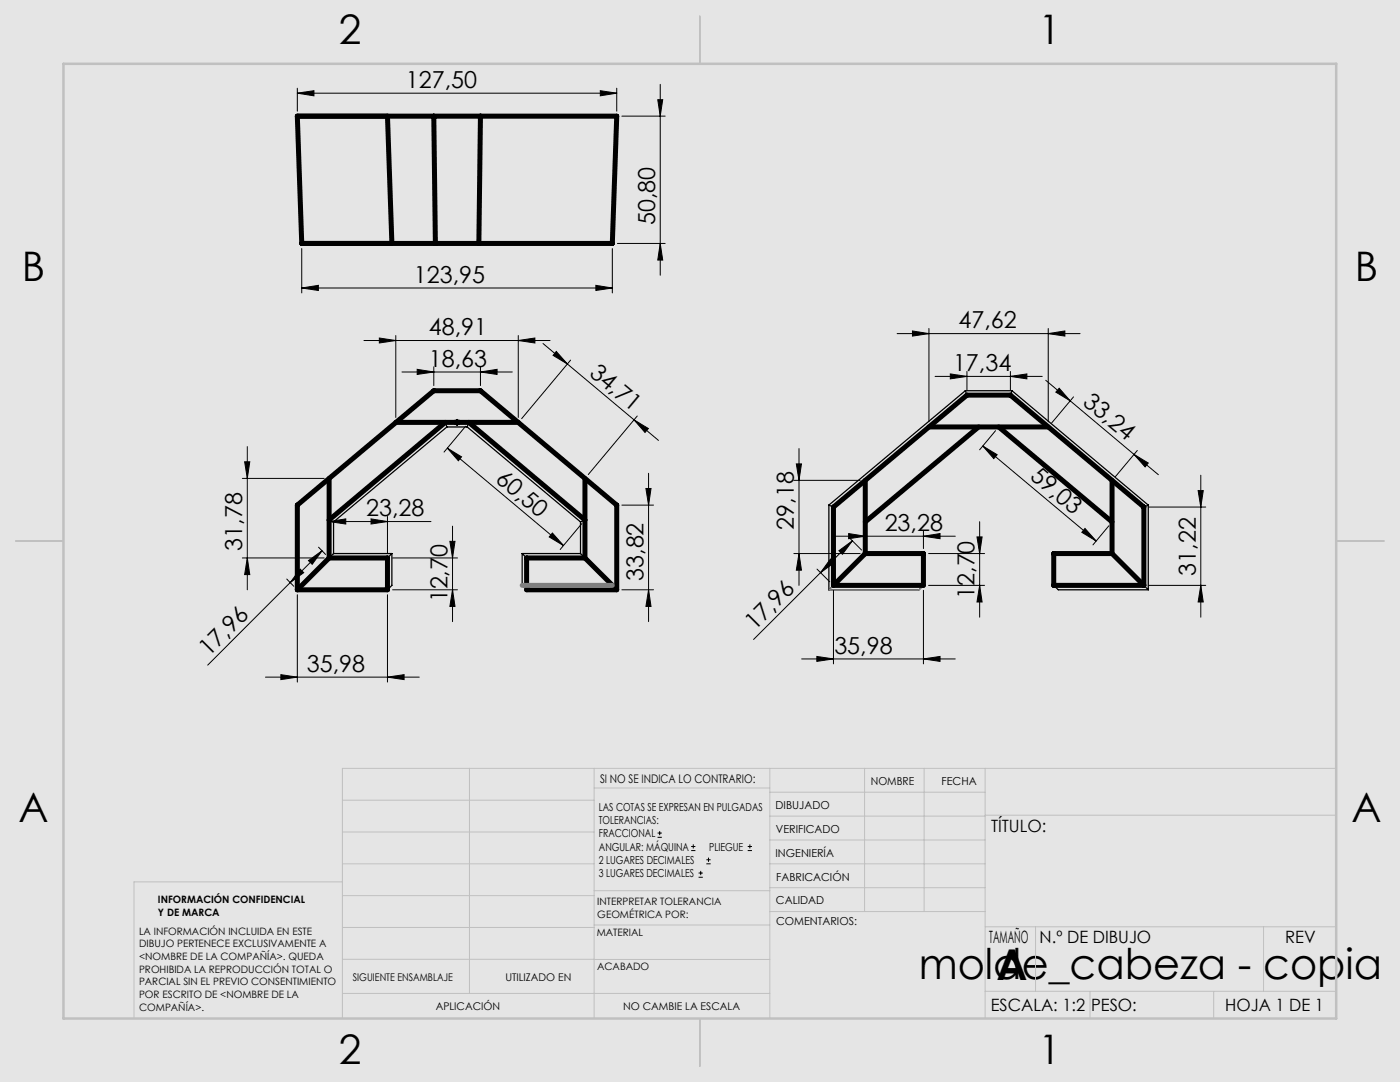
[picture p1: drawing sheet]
<svg xmlns="http://www.w3.org/2000/svg" width="279mm" height="216mm" viewBox="0 0 279 216" stroke-linecap="round" stroke-linejoin="round" font-family="sans-serif">
<path d="M0 0h279.4v215.9h-279.4z" fill="none" stroke="#e6e6db" stroke-width=".2"/>
<path d="M0 0h279.4v215.9h-279.4z" fill="#e6e6db"/>
<g fill="none" stroke="#000" stroke-width=".25">
<path d="M59.3 23.2l.9 25.4M192.7 78l.3 .8M192.7 78l-27.3 22.8M192.7 78h9.3M202 78l-.4 .8M202 78l27.2 22.8M89.2 85.2l-.3-.9h4.7l-.4 .9M89.2 85.2h4M89.2 85.2l-22.6 18.9M93.2 85.2l22.7 18.9M195.3 85.2h4M65.7 103.8l.9 .3"/>
<path d="M66.6 110.5h11.6M66.6 110.5l-.9 .8M66.6 104.1v6.4M78.2 110.5v6.3l-.9 .9M78.2 110.5l-.9 .8M104.2 110.5h11.7M104.2 110.5l.9 .8M104.2 110.5v6.3l.9 .9h18M115.9 110.5l.8 .8M115.9 104.1v6.4M116.7 103.8l-.8 .3M165.4 117.7l.9-.9h18l-.9 .9z"/>
<path d="M165.4 100.8l.9 .4M165.4 100.8v16.9M172.7 104.1v6.4M210.3 116.8l.9 .9h18M221.9 104.1v6.4M228.3 116.8l.9 .9M229.2 100.8l-.9 .4M229.2 100.8v16.9"/>
</g>
<g fill="none" stroke="#000" stroke-width="1">
<path d="M59.3 23.2h63.8l-.9 25.4h-62zM77.3 23.2l.9 25.4M86.6 23.2l.3 25.4M95.9 23.2l-.3 25.4M65.7 95.5v15.8M79 84.3h24.4M88.9 84.3l-23.2 19.5M93.6 84.3l23.1 19.5M116.7 95.5v15.8M172.7 95.8v14.7M185.4 85.2h23.8M195.3 85.2l-22.6 18.9"/>
<path d="M199.3 85.2l22.6 18.9M221.9 95.8v14.7M65.7 111.3h11.6v6.4h-18M65.7 111.3l-6.4 6.4M116.7 111.3h-11.6v6.4h18v-16.9l-27.2-22.8h-9.3l-27.3 22.8v16.9M116.7 111.3l6 5.9M166.3 116.8v-15.6l26.7-22.4h8.6l26.7 22.4v15.6M172.7 110.5h11.6v6.3h-18M172.7 110.5l-6.4 6.3M221.9 110.5h-11.6v6.3h18M221.9 110.5l6.4 6.3"/>
</g>
<g fill="none" stroke="#000" stroke-width=".2">
<path d="M59.3 18.6l3.4-.5v1zM59.3 17.6v4.6M59.3 18.6h63.8M119.8 18.1l3.3 .5-3.3 .5zM123.1 17.6v4.6M131.3 19.9h1l-.5 3.3zM131.8 16.8v38.1M124.1 23.2h8.7M60.2 57.5l3.3-.6v1.1zM60.2 49.6v8.9M60.2 57.5h62M118.9 56.9l3.3 .6-3.3 .5z"/>
<path d="M122.2 49.6v8.9M123.2 48.6h9.6M131.8 48.6l.5 3.3h-1zM72.6 67.9h37.2M75.7 67.5l3.3 .4-3.3 .5zM79 67v16.3M80.2 74.2h22M83.3 73.7l3.3 .5-3.3 .5zM86.6 73.2v3.7M95.9 74.2l3.3-.5v1zM95.9 73.2v3.7M103.4 67.9l3.4-.4v.9z"/>
<path d="M103.4 67v16.3M108.4 68.5l4.8 4.1M111 70.1l2.2 2.5-2.8-1.7zM113.2 72.6l13.3 11.2M113.9 71.9l-9.8 11.6M179 66.6h36.5M182.1 66l3.3 .6-3.3 .5zM185.4 65.5v18.7M186.6 75.1h21.4M189.7 74.6l3.3 .5-3.3 .5zM193 74.1v3.7M201.6 75.1l3.3-.5v1z"/>
<path d="M201.6 74.1v3.7M208.7 75.9l17.6 14.8M209.2 66.6l3.3-.6v1.1zM209.2 65.5v18.7M211.4 77.5l2.2 2.5-2.9-1.8zM214.2 79.2l-4.3 5.2M48.4 95.5h16.3M48.8 92.1h1l-.4 3.4zM49.4 89.1v28.6M89.3 89.4l23.2 19.5M89.3 89.4l2.8 1.8-.6 .7zM92.9 85.1l-4.3 5.1"/>
<path d="M126.5 83.8l2.9 1.7-.7 .8zM126.5 83.8l4.9 4.1M127.2 83l-9.8 11.7M128.9 97.5h1l-.5 3.3zM129.4 94.4v29.6M158.4 95.8h13.3M158.9 92.6h1l-.4 3.2zM159.5 89.5v27.3M196.1 89l2.9 1.7-.7 .8zM196.1 89l22.7 18.9M198.7 85.9l-3.2 3.8M226.3 90.7l2.9 1.7-.7 .8z"/>
<path d="M226.3 90.7l4.9 4M227 89.9l-4.4 5.2M239.1 97.9h1l-.5 3.3zM239.6 94.8v28.4M48.4 111.3h16.3M49.4 111.3l.4 3.4h-1zM57.2 115.5l1.4 1.5M59.3 118.7v17.4M59.9 113.6l.7 .7-2.7 1.9zM61.6 111.9l2.7-2-2 2.7zM63.6 109.2l1.4 1.4M64.3 109.9l-22.8 22.8"/>
<path d="M65.7 104.1l3.3-.6v1.1zM65.7 103v7.3M65.7 104.1h20.3M74 103.5l3.3 .6-3.3 .5zM77.3 103v7.3M77.3 118.7v17.4M78.4 117.7h12.9M78.4 111.3h12.9M89.8 108h1l-.5 3.3zM90.3 117.7l.5 3.3h-1zM90.3 105v19M110.2 106.4l2.3 2.5-2.9-1.8z"/>
<path d="M116.1 104.5l-4.3 5.1M124.1 117.7h6.3M124.1 100.8h6.3M129.4 117.7l.5 3.3h-1zM158.4 110.5h13.3M159.5 110.5l.4 3.3h-1zM163.1 113.6l2.5 2.5M165.7 111.5l.8 .8-2.7 2zM166.3 107h24.3M166.3 117.8v14.7M167.4 109.9l2.7-2-2 2.7zM169.4 106.5l3.3 .5-3.3 .5z"/>
<path d="M169.4 107.2l2.5 2.5M170.1 107.9l-19.7 19.7M184.3 107l3.3-.5v1zM184.3 106v3.5M184.3 117.8v14.7M185.3 116.8h11.2M185.3 110.5h11.2M195 107.1h1l-.5 3.4zM195.5 104.1v19.1M195.5 116.8l.5 3.3h-1zM216.5 105.4l2.3 2.5-2.9-1.7zM221.3 104.9l-3.2 3.8"/>
<path d="M229.3 116.8h11.3M229.3 101.2h11.3M239.6 116.8l.5 3.3h-1zM53 135.1h30.7M56.1 134.6l3.2 .5-3.2 .5zM77.3 135.1l3.3-.5v1zM160 131.5h30.6M163 131l3.3 .5-3.3 .5zM184.3 131.5l3.3-.5v1zM131.2 167.1h.9M131.2 166.2h.9M131.7 165.8v.9"/>
<path d="M137.9 169.7h.9M137.9 168.9h.9M138.4 168.5v.8M139.4 175h.9M139.4 174.2h.9M139.8 173.8v.8M141 172.4h.8M141 171.6h.8M141.4 171.1v.9M149.2 169.7h.9M149.2 168.9h.9M149.6 168.5v.8"/>
</g>
<path d="M90.7 84.3h1M90.9 83.9l.7 .8M91.2 83.8v1M91.6 83.9l-.7 .8" fill="none" stroke="#000" stroke-width="1" stroke-linecap="butt"/>
<path d="M104.2 116.8l.9 .9M122.2 116.8l.9 .9M166.3 116.8l-.9 .9h18l.9-.9" fill="none" stroke="#808080" stroke-width=".25"/>
<g fill="none" stroke="#c0c0c0" stroke-width=".2">
<path d="M68.3 159.7h50.3M93.7 153.3v44.9M118.6 153.3v49.9M118.6 157.2h35M153.6 153.3v49.9M153.6 158.1h43M172.5 153.3v28.6M184.4 153.3v28.6M196.6 153.3v49.9M266.7 153.3h-198.4v49.9M68.3 178.7h50.3M68.3 172.4h50.3"/>
<path d="M68.3 166h50.3M68.3 176h-41.6v27.2M118.6 177.7h35M153.6 167.6h43M153.6 162.8h43M153.6 172.4h43M153.6 177.1h43M196.6 162.7h70.1M68.3 198.2h85.3M68.3 191.4l85.3 .1M68.3 185.1h50.3M118.6 184.6h35"/>
<path d="M153.6 181.9h43M196.6 197.8h70.1M196.6 184.9h70.1M206.7 184.9v12.9M217.5 197.8v5.4M242.2 197.8v5.4M252.2 184.9v12.9"/>
</g>
<path d="M139.7 3.2v9.5M3.1 107.9h9.6M266.7 107.9h9.5M139.7 203.2v9.6" fill="none" stroke="#c0c0c0" stroke-width=".25"/>
<path d="M12.7 12.7h254v190.5h-254z" fill="none" stroke="#c0c0c0" stroke-width=".5"/>
<path d="M104.2 116.8h18" fill="none" stroke="#808080" stroke-width="1"/>
<g fill="#000">
<path d="M59.3 18.6l3.4-.5v1zM119.8 18.1l3.3 .5-3.3 .5z"/>
<path d="M60.2 57.5l3.3-.6v1.1zM118.9 56.9l3.3 .6-3.3 .5z"/>
<path d="M75.7 67.5l3.3 .4-3.3 .5zM103.4 67.9l3.4-.4v.9z"/>
<path d="M95.9 74.2l3.3-.5v1zM83.3 73.7l3.3 .5-3.3 .5z"/>
<path d="M111 70.1l2.2 2.5-2.8-1.7zM126.5 83.8l2.9 1.7-.7 .8z"/>
<path d="M211.4 77.5l2.2 2.5-2.9-1.8zM226.3 90.7l2.9 1.7-.7 .8z"/>
<path d="M89.3 89.4l2.8 1.8-.6 .7zM110.2 106.4l2.3 2.5-2.9-1.8z"/>
<path d="M49.4 111.3l.4 3.4h-1zM48.8 92.1h1l-.4 3.4z"/>
<path d="M61.6 111.9l2.7-2-2 2.7zM59.9 113.6l.7 .7-2.7 1.9z"/>
<path d="M74 103.5l3.3 .6-3.3 .5zM65.7 104.1l3.3-.6v1.1z"/>
<path d="M90.3 117.7l.5 3.3h-1zM89.8 108h1l-.5 3.3z"/>
<path d="M129.4 117.7l.5 3.3h-1zM128.9 97.5h1l-.5 3.3z"/>
<path d="M167.4 109.9l2.7-2-2 2.7zM165.7 111.5l.8 .8-2.7 2z"/>
<path d="M169.4 106.5l3.3 .5-3.3 .5zM184.3 107l3.3-.5v1z"/>
<path d="M195 107.1h1l-.5 3.4zM195.5 116.8l.5 3.3h-1z"/>
<path d="M216.5 105.4l2.3 2.5-2.9-1.7zM196.1 89l2.9 1.7-.7 .8z"/>
<path d="M239.6 116.8l.5 3.3h-1zM239.1 97.9h1l-.5 3.3zM159.5 110.5l.4 3.3h-1zM158.9 92.6h1l-.4 3.2zM131.3 19.9h1l-.5 3.3zM131.8 48.6l.5 3.3h-1z"/>
<path d="M56.1 134.6l3.2 .5-3.2 .5zM77.3 135.1l3.3-.5v1z"/>
<path d="M184.3 131.5l3.3-.5v1zM163 131l3.3 .5-3.3 .5zM201.6 75.1l3.3-.5v1zM189.7 74.6l3.3 .5-3.3 .5zM209.2 66.6l3.3-.6v1.1zM182.1 66l3.3 .6-3.3 .5z"/>
</g>
<g font-size="8.5">
<text x="183.4" y="195.4">molde_cabeza - copia</text>
<text x="198.9" y="195.5">A</text>
</g>
<g font-size="8.1">
<text x="67.6" y="8.9">2</text>
<text x="207.3" y="8.9">1</text>
<text x="4.4" y="56.2">B</text>
<text x="270.4" y="56.2">B</text>
<text x="3.7" y="164.1">A</text>
<text x="269.7" y="164.1">A</text>
<text x="67.6" y="212.4">2</text>
<text x="207.3" y="212.4">1</text>
</g>
<g font-size="4.7">
<text x="81" y="17.6">127,50</text>
<text x="130.8" y="45" transform="rotate(-90 130.8 45)">50,80</text>
<text x="82.6" y="56.4">123,95</text>
<text x="191.3" y="65.5">47,62</text>
<text x="85.6" y="66.9">48,91</text>
<text x="85.6" y="73.2">18,63</text>
<text x="117.4" y="74.8" transform="rotate(40 117.4 74.8)">34,71</text>
<text x="190.2" y="74.1">17,34</text>
<text x="215.9" y="80.6" transform="rotate(40 215.9 80.6)">33,24</text>
<text x="98.7" y="96" transform="rotate(40 98.7 96)">60,50</text>
<text x="205.4" y="95.4" transform="rotate(40 205.4 95.4)">59,03</text>
<text x="73.1" y="103">23,28</text>
<text x="158.4" y="105.7" transform="rotate(-90 158.4 105.7)">29,18</text>
<text x="176.6" y="106">23,28</text>
<text x="48.4" y="109.9" transform="rotate(-90 48.4 109.9)">31,78</text>
<text x="128.4" y="115.9" transform="rotate(-90 128.4 115.9)">33,82</text>
<text x="194.5" y="119.5" transform="rotate(-90 194.5 119.5)">12,70</text>
<text x="238.6" y="114.9" transform="rotate(-90 238.6 114.9)">31,22</text>
<text x="89.3" y="120.2" transform="rotate(-90 89.3 120.2)">12,70</text>
<text x="150.6" y="126" transform="rotate(-45 150.6 126)">17,96</text>
<text x="41.7" y="131.1" transform="rotate(-45 41.7 131.1)">17,96</text>
<text x="166.5" y="130.4">35,98</text>
<text x="61.2" y="134.1">35,98</text>
</g>
<g font-size="3.4">
<text x="197.8" y="166">TÍTULO:</text>
<text x="197.4" y="188.1">TAMAÑO</text>
<text x="207.5" y="188.1">N.º DE DIBUJO</text>
<text x="256.5" y="188.2">REV</text>
<text x="197.7" y="201.7">ESCALA: 1:2</text>
<text x="217.7" y="201.8">PESO:</text>
<text x="244.5" y="201.7">HOJA 1 DE 1</text>
</g>
<text font-size="2.4" x="119.8" y="156.2">SI NO SE INDICA LO CONTRARIO:</text>
<g font-size="2.2">
<text x="119.5" y="161.8">LAS COTAS SE EXPRESAN EN PULGADAS</text>
<text x="154.8" y="161.4">DIBUJADO</text>
<text x="173.8" y="156.6">NOMBRE</text>
<text x="187.9" y="156.7">FECHA</text>
<text x="119.5" y="164.4">TOLERANCIAS:</text>
<text x="119.5" y="167.1">FRACCIONAL</text>
<text x="154.9" y="166.3">VERIFICADO</text>
<text x="119.5" y="169.7">ANGULAR: MÁQUINA</text>
<text x="119.5" y="172.4">2 LUGARES DECIMALES</text>
<text x="141.5" y="169.7">PLIEGUE</text>
<text x="154.8" y="171">INGENIERÍA</text>
<text x="119.5" y="175">3 LUGARES DECIMALES</text>
<text x="154.9" y="175.7">FABRICACIÓN</text>
<text x="154.9" y="180.4">CALIDAD</text>
<text x="154.9" y="184.6">COMENTARIOS:</text>
</g>
<g font-size="2.1">
<text x="70.4" y="195.7">SIGUIENTE ENSAMBLAJE</text>
<text x="100.9" y="195.7">UTILIZADO EN</text>
<text x="86.9" y="201.5">APLICACIÓN</text>
<text x="124.3" y="201.6">NO CAMBIE LA ESCALA</text>
</g>
<g font-size="2">
<text x="31.5" y="180.3">INFORMACIÓN CONFIDENCIAL</text>
<text x="31.5" y="182.8">Y DE MARCA</text>
<text x="119.2" y="180.6">INTERPRETAR TOLERANCIA</text>
<text x="119.2" y="183.1">GEOMÉTRICA POR:</text>
<text x="27.8" y="186.5">LA INFORMACIÓN INCLUIDA EN ESTE</text>
<text x="27.8" y="189">DIBUJO PERTENECE EXCLUSIVAMENTE A</text>
<text x="27.8" y="191.6">&lt;NOMBRE DE LA COMPAÑÍA&gt;. QUEDA</text>
<text x="119.1" y="186.7">MATERIAL</text>
<text x="27.8" y="194.1">PROHIBIDA LA REPRODUCCIÓN TOTAL O</text>
<text x="27.8" y="196.6">PARCIAL SIN EL PREVIO CONSENTIMIENTO</text>
<text x="119.2" y="193.5">ACABADO</text>
<text x="27.8" y="199.1">POR ESCRITO DE &lt;NOMBRE DE LA</text>
<text x="27.8" y="201.7">COMPAÑÍA&gt;.</text>
</g>
</svg>
